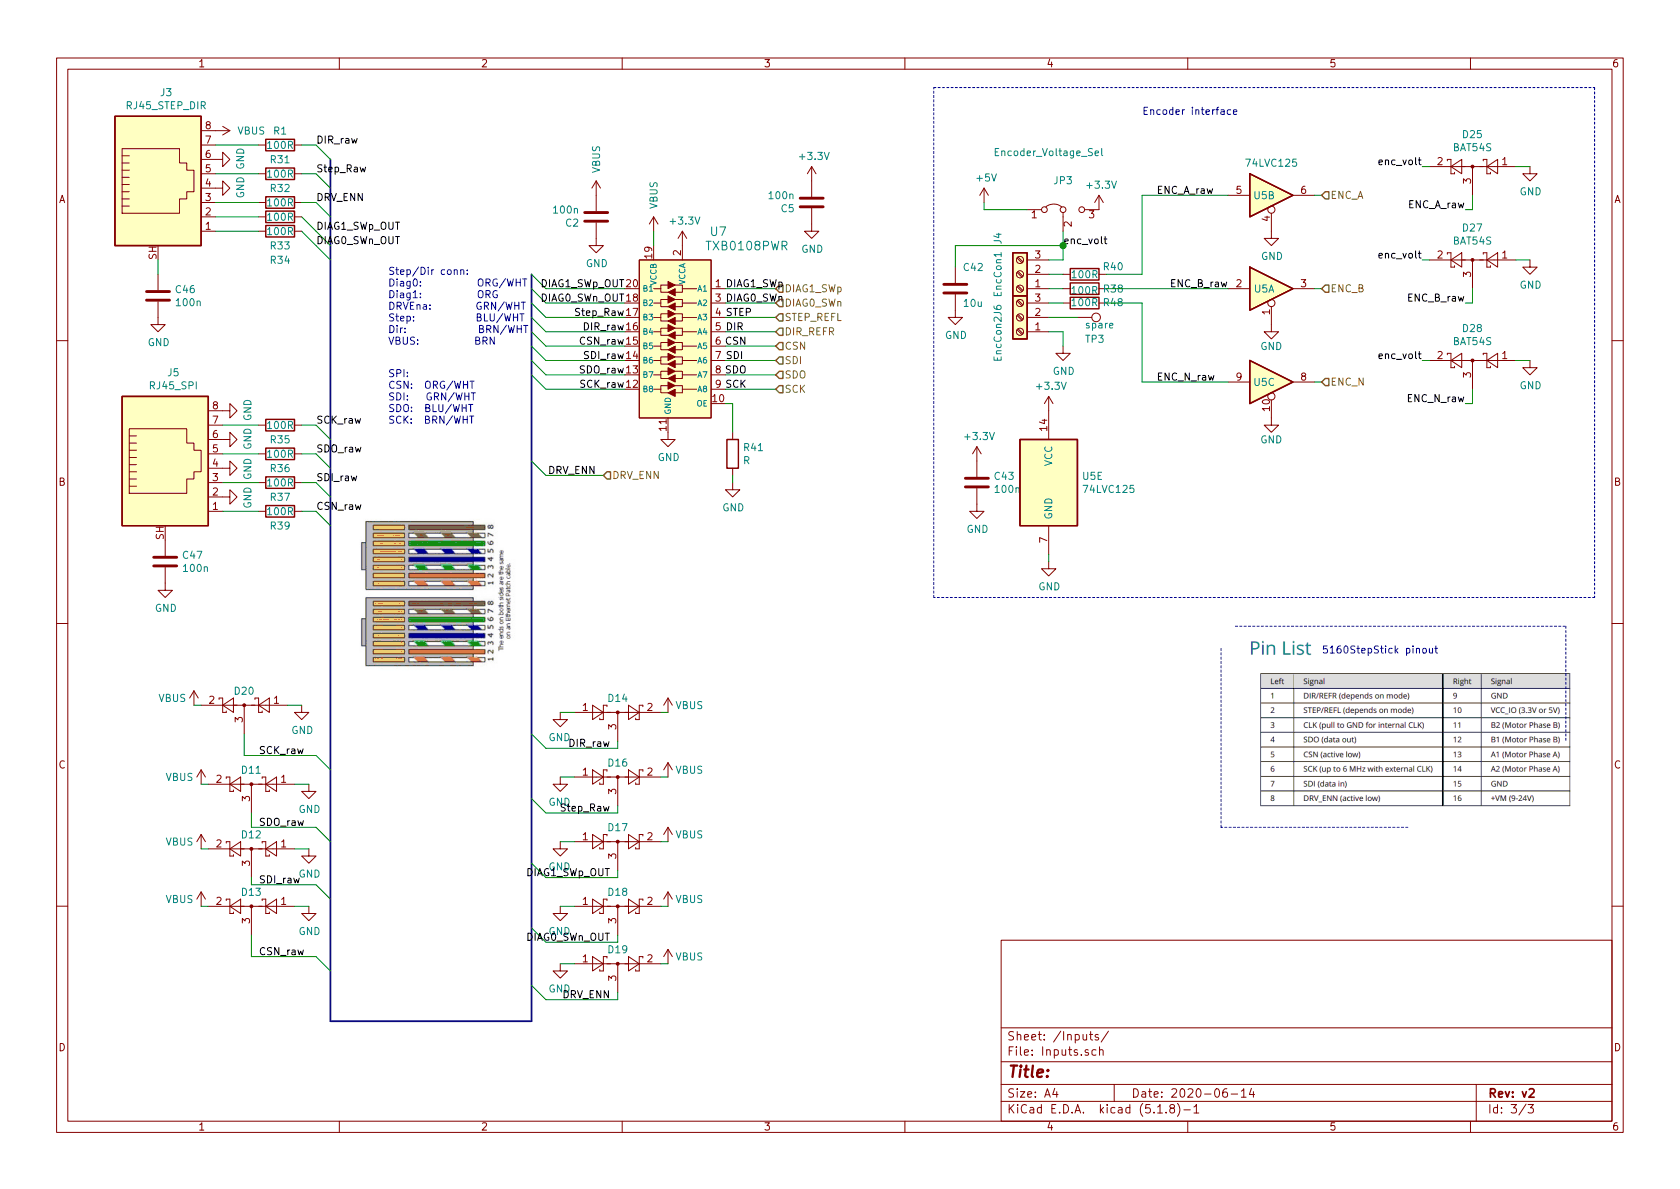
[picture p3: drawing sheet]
EESchema Schematic File Version 4
EELAYER 30 0
EELAYER END
$Descr A4 11693 8268
encoding utf-8
Sheet 3 3
Title ""
Date "2020-06-14"
Rev "v2"
Comp ""
Comment1 ""
Comment2 ""
Comment3 ""
Comment4 ""
$EndDescr
Wire Wire Line
	9150 1350 9200 1350
Wire Wire Line
	9150 2000 9200 2000
$Comp
L TMC51604Axis-rescue:+5V-power #PWR?
U 1 1
P 6850 1400
AR Path="/5ED5E68E" Ref="#PWR?"  Part="1" 
AR Path="/5ED3D12E/5ED5E68E" Ref="#PWR045"  Part="1" 
F 0 "#PWR045" H 6850 1250 50  0001 C CNN
F 1 "+5V" H 6865 1573 50  0000 C CNN
F 2 "" H 6850 1400 50  0001 C CNN
F 3 "" H 6850 1400 50  0001 C CNN
	1    6850 1400
	1    0    0    -1  
$EndComp
Wire Wire Line
	7300 1800 7400 1800
Wire Wire Line
	7400 1800 7400 1700
$Comp
L TMC51604Axis-rescue:GND-power #PWR?
U 1 1
P 7400 2400
AR Path="/5ED5E696" Ref="#PWR?"  Part="1" 
AR Path="/5ED3D12E/5ED5E696" Ref="#PWR050"  Part="1" 
F 0 "#PWR050" H 7400 2150 50  0001 C CNN
F 1 "GND" H 7405 2227 50  0000 C CNN
F 2 "" H 7400 2400 50  0001 C CNN
F 3 "" H 7400 2400 50  0001 C CNN
	1    7400 2400
	1    0    0    -1  
$EndComp
Wire Wire Line
	7400 2400 7400 2300
Wire Wire Line
	7300 1900 7400 1900
Wire Wire Line
	7950 1350 8550 1350
Wire Wire Line
	7950 2650 8550 2650
Wire Wire Line
	7300 2000 7400 2000
Wire Wire Line
	7300 2100 7400 2100
$Comp
L TMC51604Axis-rescue:GND-power #PWR?
U 1 1
P 8850 2250
AR Path="/5ED5E6A4" Ref="#PWR?"  Part="1" 
AR Path="/5ED3D12E/5ED5E6A4" Ref="#PWR051"  Part="1" 
F 0 "#PWR051" H 8850 2000 50  0001 C CNN
F 1 "GND" H 8850 2100 50  0000 C CNN
F 2 "" H 8850 2250 50  0001 C CNN
F 3 "" H 8850 2250 50  0001 C CNN
	1    8850 2250
	1    0    0    -1  
$EndComp
$Comp
L TMC51604Axis-rescue:GND-power #PWR?
U 1 1
P 8850 1600
AR Path="/5ED5E6AA" Ref="#PWR?"  Part="1" 
AR Path="/5ED3D12E/5ED5E6AA" Ref="#PWR047"  Part="1" 
F 0 "#PWR047" H 8850 1350 50  0001 C CNN
F 1 "GND" H 8855 1427 50  0000 C CNN
F 2 "" H 8850 1600 50  0001 C CNN
F 3 "" H 8850 1600 50  0001 C CNN
	1    8850 1600
	1    0    0    -1  
$EndComp
Wire Wire Line
	9150 2650 9200 2650
$Comp
L TMC51604Axis-rescue:74LVC125-74xx U?
U 5 1
P 7300 3350
AR Path="/5EDC6267" Ref="U?"  Part="5" 
AR Path="/5ED3D12E/5EDC6267" Ref="U5"  Part="5" 
F 0 "U5" H 7530 3396 50  0000 L CNN
F 1 "74LVC125" H 7530 3305 50  0000 L CNN
F 2 "Package_SO:SO-14_5.3x10.2mm_P1.27mm" H 7300 3350 50  0001 C CNN
F 3 "http://www.ti.com/lit/gpn/sn74LVC125" H 7300 3350 50  0001 C CNN
	5    7300 3350
	1    0    0    -1  
$EndComp
$Comp
L TMC51604Axis-rescue:C-Device C?
U 1 1
P 6800 3350
AR Path="/5EDC626D" Ref="C?"  Part="1" 
AR Path="/5ED3D12E/5EDC626D" Ref="C43"  Part="1" 
F 0 "C43" H 6915 3396 50  0000 L CNN
F 1 "100n" H 6915 3305 50  0000 L CNN
F 2 "peters:C_0805_peter" H 6838 3200 50  0001 C CNN
F 3 "~" H 6800 3350 50  0001 C CNN
	1    6800 3350
	1    0    0    -1  
$EndComp
$Comp
L TMC51604Axis-rescue:GND-power #PWR?
U 1 1
P 6800 3500
AR Path="/5EDC6273" Ref="#PWR?"  Part="1" 
AR Path="/5ED3D12E/5EDC6273" Ref="#PWR055"  Part="1" 
F 0 "#PWR055" H 6800 3250 50  0001 C CNN
F 1 "GND" H 6805 3327 50  0000 C CNN
F 2 "" H 6800 3500 50  0001 C CNN
F 3 "" H 6800 3500 50  0001 C CNN
	1    6800 3500
	1    0    0    -1  
$EndComp
$Comp
L TMC51604Axis-rescue:GND-power #PWR?
U 1 1
P 7300 3900
AR Path="/5EDC6279" Ref="#PWR?"  Part="1" 
AR Path="/5ED3D12E/5EDC6279" Ref="#PWR056"  Part="1" 
F 0 "#PWR056" H 7300 3650 50  0001 C CNN
F 1 "GND" H 7305 3727 50  0000 C CNN
F 2 "" H 7300 3900 50  0001 C CNN
F 3 "" H 7300 3900 50  0001 C CNN
	1    7300 3900
	1    0    0    -1  
$EndComp
$Comp
L TMC51604Axis-rescue:+3.3V-Peters #PWR?
U 1 1
P 7300 2850
AR Path="/5EDC627F" Ref="#PWR?"  Part="1" 
AR Path="/5ED3D12E/5EDC627F" Ref="#PWR052"  Part="1" 
F 0 "#PWR052" H 7300 2700 50  0001 C CNN
F 1 "+3.3V" H 7315 3023 50  0000 C CNN
F 2 "" H 7300 2850 50  0001 C CNN
F 3 "" H 7300 2850 50  0001 C CNN
	1    7300 2850
	1    0    0    -1  
$EndComp
$Comp
L TMC51604Axis-rescue:+3.3V-Peters #PWR?
U 1 1
P 6800 3200
AR Path="/5EDC6285" Ref="#PWR?"  Part="1" 
AR Path="/5ED3D12E/5EDC6285" Ref="#PWR054"  Part="1" 
F 0 "#PWR054" H 6800 3050 50  0001 C CNN
F 1 "+3.3V" H 6815 3373 50  0000 C CNN
F 2 "" H 6800 3200 50  0001 C CNN
F 3 "" H 6800 3200 50  0001 C CNN
	1    6800 3200
	1    0    0    -1  
$EndComp
Wire Wire Line
	7300 3900 7300 3850
$Comp
L TMC51604Axis-rescue:Jumper_3_Bridged12-Jumper JP3
U 1 1
P 7400 1450
F 0 "JP3" H 7400 1654 50  0000 C CNN
F 1 "Encoder_Voltage_Sel" H 7300 1850 50  0000 C CNN
F 2 "Jumper:SolderJumper-3_P2.0mm_Open_TrianglePad1.0x1.5mm" H 7400 1450 50  0001 C CNN
F 3 "~" H 7400 1450 50  0001 C CNN
	1    7400 1450
	1    0    0    -1  
$EndComp
Wire Wire Line
	7150 1450 6850 1450
Wire Wire Line
	6850 1450 6850 1400
$Comp
L TMC51604Axis-rescue:+3.3V-Peters #PWR?
U 1 1
P 7650 1450
AR Path="/5EE0E552" Ref="#PWR?"  Part="1" 
AR Path="/5ED3D12E/5EE0E552" Ref="#PWR046"  Part="1" 
F 0 "#PWR046" H 7650 1300 50  0001 C CNN
F 1 "+3.3V" H 7665 1623 50  0000 C CNN
F 2 "" H 7650 1450 50  0001 C CNN
F 3 "" H 7650 1450 50  0001 C CNN
	1    7650 1450
	1    0    0    -1  
$EndComp
$Comp
L TMC51604Axis-rescue:C-Device C42
U 1 1
P 6650 2000
F 0 "C42" H 6700 2150 50  0000 L CNN
F 1 "10u" H 6700 1900 50  0000 L CNN
F 2 "peters:C_0805_peter" H 6688 1850 50  0001 C CNN
F 3 "~" H 6650 2000 50  0001 C CNN
	1    6650 2000
	1    0    0    -1  
$EndComp
Wire Wire Line
	7400 1700 6650 1700
Wire Wire Line
	6650 1700 6650 1850
Connection ~ 7400 1700
Wire Wire Line
	7400 1700 7400 1600
$Comp
L TMC51604Axis-rescue:GND-power #PWR?
U 1 1
P 6650 2150
AR Path="/5EE13984" Ref="#PWR?"  Part="1" 
AR Path="/5ED3D12E/5EE13984" Ref="#PWR049"  Part="1" 
F 0 "#PWR049" H 6650 1900 50  0001 C CNN
F 1 "GND" H 6655 1977 50  0000 C CNN
F 2 "" H 6650 2150 50  0001 C CNN
F 3 "" H 6650 2150 50  0001 C CNN
	1    6650 2150
	1    0    0    -1  
$EndComp
$Comp
L TMC51604Axis-rescue:GND-power #PWR?
U 1 1
P 8850 2900
AR Path="/5EE19F66" Ref="#PWR?"  Part="1" 
AR Path="/5ED3D12E/5EE19F66" Ref="#PWR053"  Part="1" 
F 0 "#PWR053" H 8850 2650 50  0001 C CNN
F 1 "GND" H 8850 2750 50  0000 C CNN
F 2 "" H 8850 2900 50  0001 C CNN
F 3 "" H 8850 2900 50  0001 C CNN
	1    8850 2900
	1    0    0    -1  
$EndComp
Text HLabel 5400 2700 2    50   Input ~ 0
SCK
Text HLabel 5400 2500 2    50   Input ~ 0
SDI
Text HLabel 5400 2600 2    50   Input ~ 0
SDO
Text HLabel 5400 2100 2    50   Input ~ 0
DIAG0_SWn
Text HLabel 5400 2000 2    50   Input ~ 0
DIAG1_SWp
Text HLabel 9200 2000 2    50   Input ~ 0
ENC_B
Text HLabel 9200 2650 2    50   Input ~ 0
ENC_N
Text Label 5050 2300 0    50   ~ 0
DIR
$Comp
L TMC51604Axis-rescue:R-Device R38
U 1 1
P 7550 2000
F 0 "R38" V 7550 2200 50  0000 C CNN
F 1 "100R" V 7450 2000 50  0000 C CNN
F 2 "peters:R_0805_peter" V 7480 2000 50  0001 C CNN
F 3 "~" H 7550 2000 50  0001 C CNN
	1    7550 2000
	0    1    1    0   
$EndComp
$Comp
L TMC51604Axis-rescue:GND-power #PWR078
U 1 1
P 10650 1150
F 0 "#PWR078" H 10650 900 50  0001 C CNN
F 1 "GND" H 10655 977 50  0000 C CNN
F 2 "" H 10650 1150 50  0001 C CNN
F 3 "" H 10650 1150 50  0001 C CNN
	1    10650 1150
	1    0    0    -1  
$EndComp
Wire Wire Line
	9950 1150 9900 1150
Wire Wire Line
	10550 1150 10650 1150
Wire Wire Line
	10250 1350 10250 1450
Text HLabel 9200 1350 2    50   Input ~ 0
ENC_A
Text Label 10200 1450 2    50   ~ 0
ENC_A_raw
$Comp
L TMC51604Axis-rescue:R-Device R48
U 1 1
P 7550 2100
F 0 "R48" V 7550 1900 50  0000 C CNN
F 1 "100R" V 7550 2100 50  0000 C CNN
F 2 "peters:R_0805_peter" V 7480 2100 50  0001 C CNN
F 3 "~" H 7550 2100 50  0001 C CNN
	1    7550 2100
	0    -1   -1   0   
$EndComp
$Comp
L TMC51604Axis-rescue:GND-power #PWR084
U 1 1
P 10650 2500
F 0 "#PWR084" H 10650 2250 50  0001 C CNN
F 1 "GND" H 10655 2327 50  0000 C CNN
F 2 "" H 10650 2500 50  0001 C CNN
F 3 "" H 10650 2500 50  0001 C CNN
	1    10650 2500
	1    0    0    -1  
$EndComp
Wire Wire Line
	9950 2500 9900 2500
Wire Wire Line
	10550 2500 10650 2500
Wire Wire Line
	10250 2700 10250 2800
Text Label 10200 2800 2    50   ~ 0
ENC_N_raw
$Comp
L TMC51604Axis-rescue:R-Device R40
U 1 1
P 7550 1900
F 0 "R40" V 7600 1700 50  0000 C CNN
F 1 "100R" V 7434 1900 50  0000 C CNN
F 2 "peters:R_0805_peter" V 7480 1900 50  0001 C CNN
F 3 "~" H 7550 1900 50  0001 C CNN
	1    7550 1900
	0    -1   -1   0   
$EndComp
$Comp
L TMC51604Axis-rescue:GND-power #PWR082
U 1 1
P 10650 1800
F 0 "#PWR082" H 10650 1550 50  0001 C CNN
F 1 "GND" H 10655 1627 50  0000 C CNN
F 2 "" H 10650 1800 50  0001 C CNN
F 3 "" H 10650 1800 50  0001 C CNN
	1    10650 1800
	1    0    0    -1  
$EndComp
Wire Wire Line
	9950 1800 9900 1800
Wire Wire Line
	10550 1800 10650 1800
Wire Wire Line
	10250 2000 10250 2100
Text Label 10200 2100 2    50   ~ 0
ENC_B_raw
Text Notes 9200 4550 0    50   ~ 0
5160StepStick pinout\n
Wire Notes Line
	8600 4350 10900 4350
Wire Notes Line
	10900 4350 10900 5150
Wire Notes Line
	9800 5750 8500 5750
Wire Notes Line
	8500 5750 8500 4500
Text Notes 7950 800  0    50   ~ 0
Encoder interface
$Comp
L TMC51604Axis-rescue:Screw_Terminal_01x03-Connector J4
U 1 1
P 7100 1900
F 0 "J4" V 7250 1650 50  0000 C CNN
F 1 "EncCon1" V 7250 1900 50  0000 C CNN
F 2 "TerminalBlock_Phoenix:TerminalBlock_Phoenix_PT-1,5-3-3.5-H_1x03_P3.50mm_Horizontal" H 7100 1900 50  0001 C CNN
F 3 "~" H 7100 1900 50  0001 C CNN
	1    7100 1900
	-1   0    0    1   
$EndComp
$Comp
L TMC51604Axis-rescue:Screw_Terminal_01x03-Connector J6
U 1 1
P 7100 2200
F 0 "J6" V 7250 2150 50  0000 C CNN
F 1 "EncCon2" V 7250 2350 50  0000 C CNN
F 2 "TerminalBlock_Phoenix:TerminalBlock_Phoenix_PT-1,5-3-3.5-H_1x03_P3.50mm_Horizontal" H 7100 2200 50  0001 C CNN
F 3 "~" H 7100 2200 50  0001 C CNN
	1    7100 2200
	-1   0    0    1   
$EndComp
Wire Wire Line
	7300 2300 7400 2300
$Comp
L TMC51604Axis-rescue:BAT54S-Diode D25
U 1 1
P 10250 1150
F 0 "D25" H 10250 1375 50  0000 C CNN
F 1 "BAT54S" H 10250 1284 50  0000 C CNN
F 2 "Package_TO_SOT_SMD:SOT-23" H 10325 1275 50  0001 L CNN
F 3 "https://www.diodes.com/assets/Datasheets/ds11005.pdf" H 10130 1150 50  0001 C CNN
	1    10250 1150
	-1   0    0    -1  
$EndComp
$Comp
L TMC51604Axis-rescue:BAT54S-Diode D27
U 1 1
P 10250 1800
F 0 "D27" H 10250 2025 50  0000 C CNN
F 1 "BAT54S" H 10250 1934 50  0000 C CNN
F 2 "Package_TO_SOT_SMD:SOT-23" H 10325 1925 50  0001 L CNN
F 3 "https://www.diodes.com/assets/Datasheets/ds11005.pdf" H 10130 1800 50  0001 C CNN
	1    10250 1800
	-1   0    0    -1  
$EndComp
$Comp
L TMC51604Axis-rescue:BAT54S-Diode D28
U 1 1
P 10250 2500
F 0 "D28" H 10250 2725 50  0000 C CNN
F 1 "BAT54S" H 10250 2634 50  0000 C CNN
F 2 "Package_TO_SOT_SMD:SOT-23" H 10325 2625 50  0001 L CNN
F 3 "https://www.diodes.com/assets/Datasheets/ds11005.pdf" H 10130 2500 50  0001 C CNN
	1    10250 2500
	-1   0    0    -1  
$EndComp
$Comp
L TMC51604Axis-rescue:TestPoint-Connector TP3
U 1 1
P 7500 2200
F 0 "TP3" V 7650 2250 50  0000 L CNN
F 1 "spare" V 7550 2250 50  0000 L CNN
F 2 "TestPoint:TestPoint_THTPad_1.0x1.0mm_Drill0.5mm" H 7700 2200 50  0001 C CNN
F 3 "~" H 7700 2200 50  0001 C CNN
	1    7500 2200
	0    1    1    0   
$EndComp
Wire Wire Line
	7300 2200 7500 2200
Text Label 8050 1350 0    50   ~ 0
ENC_A_raw
Text Label 8550 2000 2    50   ~ 0
ENC_B_raw
Text Label 8050 2650 0    50   ~ 0
ENC_N_raw
Text Label 7400 1700 0    50   ~ 0
enc_volt
Text Label 9900 1150 2    50   ~ 0
enc_volt
Text Label 9900 1800 2    50   ~ 0
enc_volt
Text Label 9900 2500 2    50   ~ 0
enc_volt
Wire Notes Line
	6500 600  11100 600 
Wire Notes Line
	11100 600  11100 4150
Wire Notes Line
	11100 4150 6500 4150
Wire Notes Line
	6500 4150 6500 600 
$Comp
L TMC51604Axis-rescue:GND-power #PWR?
U 1 1
P 1550 3050
AR Path="/5FCF253A" Ref="#PWR?"  Part="1" 
AR Path="/5ED3D12E/5FCF253A" Ref="#PWR0111"  Part="1" 
F 0 "#PWR0111" H 1550 2800 50  0001 C CNN
F 1 "GND" H 1555 2877 50  0000 C CNN
F 2 "" H 1550 3050 50  0001 C CNN
F 3 "" H 1550 3050 50  0001 C CNN
	1    1550 3050
	0    -1   -1   0   
$EndComp
$Comp
L TMC51604Axis-rescue:GND-power #PWR?
U 1 1
P 1550 2850
AR Path="/5FCF28C3" Ref="#PWR?"  Part="1" 
AR Path="/5ED3D12E/5FCF28C3" Ref="#PWR0112"  Part="1" 
F 0 "#PWR0112" H 1550 2600 50  0001 C CNN
F 1 "GND" H 1555 2677 50  0000 C CNN
F 2 "" H 1550 2850 50  0001 C CNN
F 3 "" H 1550 2850 50  0001 C CNN
	1    1550 2850
	0    -1   -1   0   
$EndComp
$Comp
L TMC51604Axis-rescue:RJ45_Shielded-Connector J5
U 1 1
P 1150 3250
F 0 "J5" H 1207 3917 50  0000 C CNN
F 1 "RJ45_SPI" H 1207 3826 50  0000 C CNN
F 2 "peters:360s-1812-11001(RJ45)" V 1150 3275 50  0001 C CNN
F 3 "~" V 1150 3275 50  0001 C CNN
	1    1150 3250
	1    0    0    -1  
$EndComp
$Comp
L TMC51604Axis-rescue:C-Device C47
U 1 1
P 1150 3900
F 0 "C47" H 1265 3946 50  0000 L CNN
F 1 "100n" H 1265 3855 50  0000 L CNN
F 2 "peters:C_0805_peter" H 1188 3750 50  0001 C CNN
F 3 "~" H 1150 3900 50  0001 C CNN
	1    1150 3900
	1    0    0    -1  
$EndComp
$Comp
L TMC51604Axis-rescue:GND-power #PWR?
U 1 1
P 1150 4050
AR Path="/60017A98" Ref="#PWR?"  Part="1" 
AR Path="/5ED3D12E/60017A98" Ref="#PWR0121"  Part="1" 
F 0 "#PWR0121" H 1150 3800 50  0001 C CNN
F 1 "GND" H 1155 3877 50  0000 C CNN
F 2 "" H 1150 4050 50  0001 C CNN
F 3 "" H 1150 4050 50  0001 C CNN
	1    1150 4050
	1    0    0    -1  
$EndComp
$Comp
L TMC51604Axis-rescue:C-Device C46
U 1 1
P 1100 2050
F 0 "C46" H 1215 2096 50  0000 L CNN
F 1 "100n" H 1215 2005 50  0000 L CNN
F 2 "peters:C_0805_peter" H 1138 1900 50  0001 C CNN
F 3 "~" H 1100 2050 50  0001 C CNN
	1    1100 2050
	1    0    0    -1  
$EndComp
$Comp
L TMC51604Axis-rescue:GND-power #PWR?
U 1 1
P 1100 2200
AR Path="/6001E9D2" Ref="#PWR?"  Part="1" 
AR Path="/5ED3D12E/6001E9D2" Ref="#PWR0122"  Part="1" 
F 0 "#PWR0122" H 1100 1950 50  0001 C CNN
F 1 "GND" H 1105 2027 50  0000 C CNN
F 2 "" H 1100 2200 50  0001 C CNN
F 3 "" H 1100 2200 50  0001 C CNN
	1    1100 2200
	1    0    0    -1  
$EndComp
$Comp
L TMC51604Axis-rescue:GND-power #PWR?
U 1 1
P 1550 3250
AR Path="/5EFB6865" Ref="#PWR?"  Part="1" 
AR Path="/5ED3D12E/5EFB6865" Ref="#PWR0130"  Part="1" 
F 0 "#PWR0130" H 1550 3000 50  0001 C CNN
F 1 "GND" H 1555 3077 50  0000 C CNN
F 2 "" H 1550 3250 50  0001 C CNN
F 3 "" H 1550 3250 50  0001 C CNN
	1    1550 3250
	0    -1   1    0   
$EndComp
$Comp
L TMC51604Axis-rescue:GND-power #PWR?
U 1 1
P 1550 3450
AR Path="/5F01466A" Ref="#PWR?"  Part="1" 
AR Path="/5ED3D12E/5F01466A" Ref="#PWR0131"  Part="1" 
F 0 "#PWR0131" H 1550 3200 50  0001 C CNN
F 1 "GND" H 1555 3277 50  0000 C CNN
F 2 "" H 1550 3450 50  0001 C CNN
F 3 "" H 1550 3450 50  0001 C CNN
	1    1550 3450
	0    -1   1    0   
$EndComp
Text HLabel 5400 2200 2    50   Input ~ 0
STEP_REFL
Text HLabel 5400 2300 2    50   Input ~ 0
DIR_REFR
Text HLabel 4200 3300 2    50   Input ~ 0
DRV_ENN
Text HLabel 5400 2400 2    50   Input ~ 0
CSN
Text Label 2200 1200 0    50   ~ 0
Step_Raw
Text Label 2200 1000 0    50   ~ 0
DIR_raw
Text Label 2200 1700 0    50   ~ 0
DIAG0_SWn_OUT
Text Label 2200 1600 0    50   ~ 0
DIAG1_SWp_OUT
$Comp
L TMC51604Axis-rescue:BAT54S-Diode D20
U 1 1
P 1700 4900
F 0 "D20" H 1700 5000 50  0000 C CNN
F 1 "BAT54S" H 1700 5034 50  0001 C CNN
F 2 "Package_TO_SOT_SMD:SOT-23" H 1775 5025 50  0001 L CNN
F 3 "https://www.diodes.com/assets/Datasheets/ds11005.pdf" H 1580 4900 50  0001 C CNN
	1    1700 4900
	-1   0    0    -1  
$EndComp
Wire Wire Line
	2000 4900 2100 4900
Wire Wire Line
	1400 4900 1350 4900
$Comp
L TMC51604Axis-rescue:GND-power #PWR060
U 1 1
P 2100 4900
F 0 "#PWR060" H 2100 4650 50  0001 C CNN
F 1 "GND" H 2105 4727 50  0000 C CNN
F 2 "" H 2100 4900 50  0001 C CNN
F 3 "" H 2100 4900 50  0001 C CNN
	1    2100 4900
	1    0    0    -1  
$EndComp
$Comp
L TMC51604Axis-rescue:GND-power #PWR?
U 1 1
P 1500 1300
AR Path="/6013DDC5" Ref="#PWR?"  Part="1" 
AR Path="/5ED3D12E/6013DDC5" Ref="#PWR0106"  Part="1" 
F 0 "#PWR0106" H 1500 1050 50  0001 C CNN
F 1 "GND" H 1505 1127 50  0000 C CNN
F 2 "" H 1500 1300 50  0001 C CNN
F 3 "" H 1500 1300 50  0001 C CNN
	1    1500 1300
	0    -1   -1   0   
$EndComp
$Comp
L power:VBUS #PWR0107
U 1 1
P 1350 4900
F 0 "#PWR0107" H 1350 4750 50  0001 C CNN
F 1 "VBUS" H 1200 4950 50  0000 C CNN
F 2 "" H 1350 4900 50  0001 C CNN
F 3 "" H 1350 4900 50  0001 C CNN
	1    1350 4900
	1    0    0    -1  
$EndComp
$Comp
L TMC51604Axis-rescue:GND-power #PWR?
U 1 1
P 1500 1100
AR Path="/601C6870" Ref="#PWR?"  Part="1" 
AR Path="/5ED3D12E/601C6870" Ref="#PWR0113"  Part="1" 
F 0 "#PWR0113" H 1500 850 50  0001 C CNN
F 1 "GND" H 1505 927 50  0000 C CNN
F 2 "" H 1500 1100 50  0001 C CNN
F 3 "" H 1500 1100 50  0001 C CNN
	1    1500 1100
	0    -1   -1   0   
$EndComp
$Comp
L TMC51604Axis-rescue:R-Device R31
U 1 1
P 1950 1200
F 0 "R31" V 1850 1200 50  0000 C CNN
F 1 "100R" V 1950 1200 50  0000 C CNN
F 2 "peters:R_0805_peter" V 1880 1200 50  0001 C CNN
F 3 "~" H 1950 1200 50  0001 C CNN
	1    1950 1200
	0    1    1    0   
$EndComp
$Comp
L TMC51604Axis-rescue:R-Device R1
U 1 1
P 1950 1000
F 0 "R1" V 1850 1000 50  0000 C CNN
F 1 "100R" V 1950 1000 50  0000 C CNN
F 2 "peters:R_0805_peter" V 1880 1000 50  0001 C CNN
F 3 "~" H 1950 1000 50  0001 C CNN
	1    1950 1000
	0    1    1    0   
$EndComp
$Comp
L TMC51604Axis-rescue:R-Device R32
U 1 1
P 1950 1400
F 0 "R32" V 1850 1400 50  0000 C CNN
F 1 "100R" V 1950 1400 50  0000 C CNN
F 2 "peters:R_0805_peter" V 1880 1400 50  0001 C CNN
F 3 "~" H 1950 1400 50  0001 C CNN
	1    1950 1400
	0    1    1    0   
$EndComp
$Comp
L TMC51604Axis-rescue:R-Device R33
U 1 1
P 1950 1500
F 0 "R33" V 2150 1500 50  0000 C CNN
F 1 "100R" V 1950 1500 50  0000 C CNN
F 2 "peters:R_0805_peter" V 1880 1500 50  0001 C CNN
F 3 "~" H 1950 1500 50  0001 C CNN
	1    1950 1500
	0    1    1    0   
$EndComp
$Comp
L TMC51604Axis-rescue:R-Device R34
U 1 1
P 1950 1600
F 0 "R34" V 2150 1600 50  0000 C CNN
F 1 "100R" V 1950 1600 50  0000 C CNN
F 2 "peters:R_0805_peter" V 1880 1600 50  0001 C CNN
F 3 "~" H 1950 1600 50  0001 C CNN
	1    1950 1600
	0    1    1    0   
$EndComp
$Comp
L TMC51604Axis-rescue:R-Device R35
U 1 1
P 1950 2950
F 0 "R35" V 2050 2950 50  0000 C CNN
F 1 "100R" V 1950 2950 50  0000 C CNN
F 2 "peters:R_0805_peter" V 1880 2950 50  0001 C CNN
F 3 "~" H 1950 2950 50  0001 C CNN
	1    1950 2950
	0    1    1    0   
$EndComp
$Comp
L TMC51604Axis-rescue:R-Device R36
U 1 1
P 1950 3150
F 0 "R36" V 2050 3150 50  0000 C CNN
F 1 "100R" V 1950 3150 50  0000 C CNN
F 2 "peters:R_0805_peter" V 1880 3150 50  0001 C CNN
F 3 "~" H 1950 3150 50  0001 C CNN
	1    1950 3150
	0    1    1    0   
$EndComp
$Comp
L TMC51604Axis-rescue:R-Device R37
U 1 1
P 1950 3350
F 0 "R37" V 2050 3350 50  0000 C CNN
F 1 "100R" V 1950 3350 50  0000 C CNN
F 2 "peters:R_0805_peter" V 1880 3350 50  0001 C CNN
F 3 "~" H 1950 3350 50  0001 C CNN
	1    1950 3350
	0    1    1    0   
$EndComp
$Comp
L TMC51604Axis-rescue:R-Device R39
U 1 1
P 1950 3550
F 0 "R39" V 2050 3550 50  0000 C CNN
F 1 "100R" V 1950 3550 50  0000 C CNN
F 2 "peters:R_0805_peter" V 1880 3550 50  0001 C CNN
F 3 "~" H 1950 3550 50  0001 C CNN
	1    1950 3550
	0    1    1    0   
$EndComp
Entry Wire Line
	2200 2950 2300 3050
Entry Wire Line
	2200 3150 2300 3250
Entry Wire Line
	2200 3350 2300 3450
Entry Wire Line
	2200 3550 2300 3650
Wire Wire Line
	2100 2950 2200 2950
Wire Wire Line
	2200 3150 2100 3150
Wire Wire Line
	2200 3350 2100 3350
Wire Wire Line
	2200 3550 2100 3550
Entry Wire Line
	2200 1000 2300 1100
Entry Wire Line
	2200 1200 2300 1300
Entry Wire Line
	2200 1400 2300 1500
Entry Wire Line
	2200 1600 2300 1700
Entry Wire Line
	2200 1700 2300 1800
Wire Wire Line
	2100 1000 2200 1000
Wire Wire Line
	2100 1200 2200 1200
Wire Wire Line
	2100 1400 2200 1400
Wire Wire Line
	2100 1500 2200 1600
Wire Wire Line
	2100 1600 2200 1700
Entry Wire Line
	3700 1900 3800 2000
Entry Wire Line
	3700 2000 3800 2100
Entry Wire Line
	3700 2100 3800 2200
Entry Wire Line
	3700 2200 3800 2300
Entry Wire Line
	3700 2300 3800 2400
Entry Wire Line
	3700 2400 3800 2500
Entry Wire Line
	3700 2500 3800 2600
Entry Wire Line
	3700 2600 3800 2700
Text Label 4350 2300 2    50   ~ 0
DIR_raw
Text Label 4350 2200 2    50   ~ 0
Step_Raw
Text Label 4350 2000 2    50   ~ 0
DIAG1_SWp_OUT
Text Label 4350 2100 2    50   ~ 0
DIAG0_SWn_OUT
Wire Wire Line
	3800 2000 4350 2000
Wire Wire Line
	3800 2100 4350 2100
Wire Wire Line
	3800 2200 4350 2200
Wire Wire Line
	3800 2300 4350 2300
Wire Wire Line
	3800 2400 4350 2400
Wire Wire Line
	3800 2500 4350 2500
Wire Wire Line
	3800 2600 4350 2600
Wire Wire Line
	3800 2700 4350 2700
Text Label 2200 2950 0    50   ~ 0
SCK_raw
Text Label 2200 3150 0    50   ~ 0
SDO_raw
Text Label 2200 3350 0    50   ~ 0
SDI_raw
Text Label 2200 3550 0    50   ~ 0
CSN_raw
Text Label 4350 2700 2    50   ~ 0
SCK_raw
Text Label 4350 2600 2    50   ~ 0
SDO_raw
Text Label 4350 2500 2    50   ~ 0
SDI_raw
Text Label 4350 2400 2    50   ~ 0
CSN_raw
Wire Bus Line
	2300 7100 3700 7100
Entry Wire Line
	2200 5250 2300 5350
Wire Wire Line
	1700 5100 1700 5250
Wire Wire Line
	1700 5250 2200 5250
$Comp
L TMC51604Axis-rescue:BAT54S-Diode D11
U 1 1
P 1750 5450
F 0 "D11" H 1750 5550 50  0000 C CNN
F 1 "BAT54S" H 1750 5584 50  0001 C CNN
F 2 "Package_TO_SOT_SMD:SOT-23" H 1825 5575 50  0001 L CNN
F 3 "https://www.diodes.com/assets/Datasheets/ds11005.pdf" H 1630 5450 50  0001 C CNN
	1    1750 5450
	-1   0    0    -1  
$EndComp
Wire Wire Line
	2050 5450 2150 5450
Wire Wire Line
	1450 5450 1400 5450
$Comp
L TMC51604Axis-rescue:GND-power #PWR0115
U 1 1
P 2150 5450
F 0 "#PWR0115" H 2150 5200 50  0001 C CNN
F 1 "GND" H 2155 5277 50  0000 C CNN
F 2 "" H 2150 5450 50  0001 C CNN
F 3 "" H 2150 5450 50  0001 C CNN
	1    2150 5450
	1    0    0    -1  
$EndComp
$Comp
L power:VBUS #PWR0116
U 1 1
P 1400 5450
F 0 "#PWR0116" H 1400 5300 50  0001 C CNN
F 1 "VBUS" H 1250 5500 50  0000 C CNN
F 2 "" H 1400 5450 50  0001 C CNN
F 3 "" H 1400 5450 50  0001 C CNN
	1    1400 5450
	1    0    0    -1  
$EndComp
$Comp
L TMC51604Axis-rescue:BAT54S-Diode D13
U 1 1
P 1750 6300
F 0 "D13" H 1750 6400 50  0000 C CNN
F 1 "BAT54S" H 1750 6434 50  0001 C CNN
F 2 "Package_TO_SOT_SMD:SOT-23" H 1825 6425 50  0001 L CNN
F 3 "https://www.diodes.com/assets/Datasheets/ds11005.pdf" H 1630 6300 50  0001 C CNN
	1    1750 6300
	-1   0    0    -1  
$EndComp
Wire Wire Line
	2050 6300 2150 6300
Wire Wire Line
	1450 6300 1400 6300
$Comp
L TMC51604Axis-rescue:GND-power #PWR0117
U 1 1
P 2150 6300
F 0 "#PWR0117" H 2150 6050 50  0001 C CNN
F 1 "GND" H 2155 6127 50  0000 C CNN
F 2 "" H 2150 6300 50  0001 C CNN
F 3 "" H 2150 6300 50  0001 C CNN
	1    2150 6300
	1    0    0    -1  
$EndComp
$Comp
L power:VBUS #PWR0118
U 1 1
P 1400 6300
F 0 "#PWR0118" H 1400 6150 50  0001 C CNN
F 1 "VBUS" H 1250 6350 50  0000 C CNN
F 2 "" H 1400 6300 50  0001 C CNN
F 3 "" H 1400 6300 50  0001 C CNN
	1    1400 6300
	1    0    0    -1  
$EndComp
$Comp
L TMC51604Axis-rescue:BAT54S-Diode D14
U 1 1
P 4300 4950
F 0 "D14" H 4300 5050 50  0000 C CNN
F 1 "BAT54S" H 4300 5084 50  0001 C CNN
F 2 "Package_TO_SOT_SMD:SOT-23" H 4375 5075 50  0001 L CNN
F 3 "https://www.diodes.com/assets/Datasheets/ds11005.pdf" H 4180 4950 50  0001 C CNN
	1    4300 4950
	1    0    0    -1  
$EndComp
Wire Wire Line
	4000 4950 3900 4950
Wire Wire Line
	4600 4950 4650 4950
$Comp
L TMC51604Axis-rescue:GND-power #PWR0119
U 1 1
P 3900 4950
F 0 "#PWR0119" H 3900 4700 50  0001 C CNN
F 1 "GND" H 3905 4777 50  0000 C CNN
F 2 "" H 3900 4950 50  0001 C CNN
F 3 "" H 3900 4950 50  0001 C CNN
	1    3900 4950
	-1   0    0    -1  
$EndComp
$Comp
L power:VBUS #PWR0129
U 1 1
P 4650 4950
F 0 "#PWR0129" H 4650 4800 50  0001 C CNN
F 1 "VBUS" H 4500 5000 50  0000 C CNN
F 2 "" H 4650 4950 50  0001 C CNN
F 3 "" H 4650 4950 50  0001 C CNN
	1    4650 4950
	-1   0    0    -1  
$EndComp
$Comp
L power:VBUS #PWR0132
U 1 1
P 1400 5900
F 0 "#PWR0132" H 1400 5750 50  0001 C CNN
F 1 "VBUS" H 1250 5950 50  0000 C CNN
F 2 "" H 1400 5900 50  0001 C CNN
F 3 "" H 1400 5900 50  0001 C CNN
	1    1400 5900
	1    0    0    -1  
$EndComp
$Comp
L TMC51604Axis-rescue:GND-power #PWR0133
U 1 1
P 2150 5900
F 0 "#PWR0133" H 2150 5650 50  0001 C CNN
F 1 "GND" H 2155 5727 50  0000 C CNN
F 2 "" H 2150 5900 50  0001 C CNN
F 3 "" H 2150 5900 50  0001 C CNN
	1    2150 5900
	1    0    0    -1  
$EndComp
Wire Wire Line
	1450 5900 1400 5900
Wire Wire Line
	2050 5900 2150 5900
$Comp
L TMC51604Axis-rescue:BAT54S-Diode D12
U 1 1
P 1750 5900
F 0 "D12" H 1750 6000 50  0000 C CNN
F 1 "BAT54S" H 1750 6034 50  0001 C CNN
F 2 "Package_TO_SOT_SMD:SOT-23" H 1825 6025 50  0001 L CNN
F 3 "https://www.diodes.com/assets/Datasheets/ds11005.pdf" H 1630 5900 50  0001 C CNN
	1    1750 5900
	-1   0    0    -1  
$EndComp
Text Label 2200 1400 0    50   ~ 0
DRV_ENN
$Comp
L TMC51604Axis-rescue:BAT54S-Diode D16
U 1 1
P 4300 5400
F 0 "D16" H 4300 5500 50  0000 C CNN
F 1 "BAT54S" H 4300 5534 50  0001 C CNN
F 2 "Package_TO_SOT_SMD:SOT-23" H 4375 5525 50  0001 L CNN
F 3 "https://www.diodes.com/assets/Datasheets/ds11005.pdf" H 4180 5400 50  0001 C CNN
	1    4300 5400
	1    0    0    -1  
$EndComp
Wire Wire Line
	4000 5400 3900 5400
Wire Wire Line
	4600 5400 4650 5400
$Comp
L TMC51604Axis-rescue:GND-power #PWR0134
U 1 1
P 3900 5400
F 0 "#PWR0134" H 3900 5150 50  0001 C CNN
F 1 "GND" H 3905 5227 50  0000 C CNN
F 2 "" H 3900 5400 50  0001 C CNN
F 3 "" H 3900 5400 50  0001 C CNN
	1    3900 5400
	-1   0    0    -1  
$EndComp
$Comp
L power:VBUS #PWR0135
U 1 1
P 4650 5400
F 0 "#PWR0135" H 4650 5250 50  0001 C CNN
F 1 "VBUS" H 4500 5450 50  0000 C CNN
F 2 "" H 4650 5400 50  0001 C CNN
F 3 "" H 4650 5400 50  0001 C CNN
	1    4650 5400
	-1   0    0    -1  
$EndComp
$Comp
L TMC51604Axis-rescue:BAT54S-Diode D17
U 1 1
P 4300 5850
F 0 "D17" H 4300 5950 50  0000 C CNN
F 1 "BAT54S" H 4300 5984 50  0001 C CNN
F 2 "Package_TO_SOT_SMD:SOT-23" H 4375 5975 50  0001 L CNN
F 3 "https://www.diodes.com/assets/Datasheets/ds11005.pdf" H 4180 5850 50  0001 C CNN
	1    4300 5850
	1    0    0    -1  
$EndComp
Wire Wire Line
	4000 5850 3900 5850
Wire Wire Line
	4600 5850 4650 5850
$Comp
L TMC51604Axis-rescue:GND-power #PWR0136
U 1 1
P 3900 5850
F 0 "#PWR0136" H 3900 5600 50  0001 C CNN
F 1 "GND" H 3905 5677 50  0000 C CNN
F 2 "" H 3900 5850 50  0001 C CNN
F 3 "" H 3900 5850 50  0001 C CNN
	1    3900 5850
	-1   0    0    -1  
$EndComp
$Comp
L power:VBUS #PWR0137
U 1 1
P 4650 5850
F 0 "#PWR0137" H 4650 5700 50  0001 C CNN
F 1 "VBUS" H 4500 5900 50  0000 C CNN
F 2 "" H 4650 5850 50  0001 C CNN
F 3 "" H 4650 5850 50  0001 C CNN
	1    4650 5850
	-1   0    0    -1  
$EndComp
$Comp
L TMC51604Axis-rescue:BAT54S-Diode D18
U 1 1
P 4300 6300
F 0 "D18" H 4300 6400 50  0000 C CNN
F 1 "BAT54S" H 4300 6434 50  0001 C CNN
F 2 "Package_TO_SOT_SMD:SOT-23" H 4375 6425 50  0001 L CNN
F 3 "https://www.diodes.com/assets/Datasheets/ds11005.pdf" H 4180 6300 50  0001 C CNN
	1    4300 6300
	1    0    0    -1  
$EndComp
Wire Wire Line
	4000 6300 3900 6300
Wire Wire Line
	4600 6300 4650 6300
$Comp
L TMC51604Axis-rescue:GND-power #PWR0138
U 1 1
P 3900 6300
F 0 "#PWR0138" H 3900 6050 50  0001 C CNN
F 1 "GND" H 3905 6127 50  0000 C CNN
F 2 "" H 3900 6300 50  0001 C CNN
F 3 "" H 3900 6300 50  0001 C CNN
	1    3900 6300
	-1   0    0    -1  
$EndComp
$Comp
L power:VBUS #PWR0139
U 1 1
P 4650 6300
F 0 "#PWR0139" H 4650 6150 50  0001 C CNN
F 1 "VBUS" H 4500 6350 50  0000 C CNN
F 2 "" H 4650 6300 50  0001 C CNN
F 3 "" H 4650 6300 50  0001 C CNN
	1    4650 6300
	-1   0    0    -1  
$EndComp
$Comp
L TMC51604Axis-rescue:BAT54S-Diode D19
U 1 1
P 4300 6700
F 0 "D19" H 4300 6800 50  0000 C CNN
F 1 "BAT54S" H 4300 6834 50  0001 C CNN
F 2 "Package_TO_SOT_SMD:SOT-23" H 4375 6825 50  0001 L CNN
F 3 "https://www.diodes.com/assets/Datasheets/ds11005.pdf" H 4180 6700 50  0001 C CNN
	1    4300 6700
	1    0    0    -1  
$EndComp
Wire Wire Line
	4000 6700 3900 6700
Wire Wire Line
	4600 6700 4650 6700
$Comp
L TMC51604Axis-rescue:GND-power #PWR0140
U 1 1
P 3900 6700
F 0 "#PWR0140" H 3900 6450 50  0001 C CNN
F 1 "GND" H 3905 6527 50  0000 C CNN
F 2 "" H 3900 6700 50  0001 C CNN
F 3 "" H 3900 6700 50  0001 C CNN
	1    3900 6700
	-1   0    0    -1  
$EndComp
$Comp
L power:VBUS #PWR0141
U 1 1
P 4650 6700
F 0 "#PWR0141" H 4650 6550 50  0001 C CNN
F 1 "VBUS" H 4500 6750 50  0000 C CNN
F 2 "" H 4650 6700 50  0001 C CNN
F 3 "" H 4650 6700 50  0001 C CNN
	1    4650 6700
	-1   0    0    -1  
$EndComp
Entry Wire Line
	2200 5750 2300 5850
Wire Wire Line
	1750 5650 1750 5750
Wire Wire Line
	1750 5750 2200 5750
Entry Wire Line
	2200 6150 2300 6250
Entry Wire Line
	2200 6650 2300 6750
Wire Wire Line
	1750 6100 1750 6150
Wire Wire Line
	1750 6150 2200 6150
Wire Wire Line
	1750 6500 1750 6650
Wire Wire Line
	1750 6650 2200 6650
Entry Wire Line
	3700 5100 3800 5200
Entry Wire Line
	3700 5550 3800 5650
Entry Wire Line
	3700 6000 3800 6100
Entry Wire Line
	3700 6450 3800 6550
Entry Wire Line
	3700 6850 3800 6950
Wire Wire Line
	3800 5200 4300 5200
Wire Wire Line
	4300 5200 4300 5150
Wire Wire Line
	3800 5650 4300 5650
Wire Wire Line
	4300 5650 4300 5600
Wire Wire Line
	3800 6100 4300 6100
Wire Wire Line
	4300 6100 4300 6050
Wire Wire Line
	3800 6550 4300 6550
Wire Wire Line
	4300 6550 4300 6500
Wire Wire Line
	3800 6950 4300 6950
Wire Wire Line
	4300 6950 4300 6900
Text Label 1800 6650 0    50   ~ 0
CSN_raw
Text Label 1800 6150 0    50   ~ 0
SDI_raw
Text Label 1800 5750 0    50   ~ 0
SDO_raw
Text Label 1800 5250 0    50   ~ 0
SCK_raw
Text Label 4250 5200 2    50   ~ 0
DIR_raw
Text Label 4250 5650 2    50   ~ 0
Step_Raw
Text Label 4250 6100 2    50   ~ 0
DIAG1_SWp_OUT
Text Label 4250 6550 2    50   ~ 0
DIAG0_SWn_OUT
Text Label 4250 6950 2    50   ~ 0
DRV_ENN
$Comp
L power:VBUS #PWR0142
U 1 1
P 4550 1600
F 0 "#PWR0142" H 4550 1450 50  0001 C CNN
F 1 "VBUS" V 4550 1850 50  0000 C CNN
F 2 "" H 4550 1600 50  0001 C CNN
F 3 "" H 4550 1600 50  0001 C CNN
	1    4550 1600
	1    0    0    -1  
$EndComp
$Comp
L TMC51604Axis-rescue:C-Device C2
U 1 1
P 4150 1500
F 0 "C2" H 4265 1546 50  0000 L CNN
F 1 "100n" H 4265 1455 50  0000 L CNN
F 2 "Capacitor_SMD:C_0603_1608Metric" H 4188 1350 50  0001 C CNN
F 3 "~" H 4150 1500 50  0001 C CNN
	1    4150 1500
	-1   0    0    1   
$EndComp
$Comp
L TMC51604Axis-rescue:GND-power #PWR?
U 1 1
P 4650 3000
AR Path="/604EB76D" Ref="#PWR?"  Part="1" 
AR Path="/5ED3D12E/604EB76D" Ref="#PWR0143"  Part="1" 
F 0 "#PWR0143" H 4650 2750 50  0001 C CNN
F 1 "GND" H 4655 2827 50  0000 C CNN
F 2 "" H 4650 3000 50  0001 C CNN
F 3 "" H 4650 3000 50  0001 C CNN
	1    4650 3000
	1    0    0    -1  
$EndComp
Wire Wire Line
	4550 1700 4550 1600
$Comp
L power:VBUS #PWR0144
U 1 1
P 4150 1350
F 0 "#PWR0144" H 4150 1200 50  0001 C CNN
F 1 "VBUS" V 4150 1600 50  0000 C CNN
F 2 "" H 4150 1350 50  0001 C CNN
F 3 "" H 4150 1350 50  0001 C CNN
	1    4150 1350
	1    0    0    -1  
$EndComp
$Comp
L TMC51604Axis-rescue:GND-power #PWR?
U 1 1
P 4150 1650
AR Path="/604F38AC" Ref="#PWR?"  Part="1" 
AR Path="/5ED3D12E/604F38AC" Ref="#PWR0145"  Part="1" 
F 0 "#PWR0145" H 4150 1400 50  0001 C CNN
F 1 "GND" H 4155 1477 50  0000 C CNN
F 2 "" H 4150 1650 50  0001 C CNN
F 3 "" H 4150 1650 50  0001 C CNN
	1    4150 1650
	1    0    0    -1  
$EndComp
$Comp
L TMC51604Axis-rescue:+3.3V-Peters #PWR?
U 1 1
P 4750 1700
AR Path="/604F3D41" Ref="#PWR?"  Part="1" 
AR Path="/5ED3D12E/604F3D41" Ref="#PWR0146"  Part="1" 
F 0 "#PWR0146" H 4750 1550 50  0001 C CNN
F 1 "+3.3V" H 4765 1873 50  0000 C CNN
F 2 "" H 4750 1700 50  0001 C CNN
F 3 "" H 4750 1700 50  0001 C CNN
	1    4750 1700
	1    0    0    -1  
$EndComp
$Comp
L Device:R R41
U 1 1
P 5100 3150
F 0 "R41" H 5170 3196 50  0000 L CNN
F 1 "R" H 5170 3105 50  0000 L CNN
F 2 "peters:C_0805_peter" V 5030 3150 50  0001 C CNN
F 3 "~" H 5100 3150 50  0001 C CNN
	1    5100 3150
	1    0    0    -1  
$EndComp
$Comp
L TMC51604Axis-rescue:GND-power #PWR?
U 1 1
P 5100 3350
AR Path="/604F6153" Ref="#PWR?"  Part="1" 
AR Path="/5ED3D12E/604F6153" Ref="#PWR0147"  Part="1" 
F 0 "#PWR0147" H 5100 3100 50  0001 C CNN
F 1 "GND" H 5105 3177 50  0000 C CNN
F 2 "" H 5100 3350 50  0001 C CNN
F 3 "" H 5100 3350 50  0001 C CNN
	1    5100 3350
	1    0    0    -1  
$EndComp
Wire Wire Line
	5100 3350 5100 3300
Wire Wire Line
	5100 2800 5050 2800
Wire Wire Line
	5100 3000 5100 2800
Wire Wire Line
	5050 2000 5400 2000
Wire Wire Line
	5050 2100 5400 2100
Wire Wire Line
	5050 2200 5400 2200
Wire Wire Line
	5050 2300 5400 2300
Wire Wire Line
	5050 2400 5400 2400
Wire Wire Line
	5050 2500 5400 2500
Wire Wire Line
	5050 2600 5400 2600
Wire Wire Line
	5050 2700 5400 2700
Text Label 5200 2700 2    50   ~ 0
SCK
Text Label 5050 2500 0    50   ~ 0
SDI
Text Label 5200 2400 2    50   ~ 0
CSN
Text Label 5050 2200 0    50   ~ 0
STEP
Text Label 5050 2100 0    50   ~ 0
DIAG0_SWn
Text Label 5050 2000 0    50   ~ 0
DIAG1_SWp
Entry Wire Line
	3700 3200 3800 3300
Text Label 5200 2600 2    50   ~ 0
SDO
$Comp
L dk_Logic-Translators-Level-Shifters:TXB0108PWR U7
U 1 1
P 4650 2300
F 0 "U7" H 4300 3000 60  0000 C CNN
F 1 "TXB0108PWR" H 4100 2900 60  0000 C CNN
F 2 "digikey-footprints:TSSOP-20_W4.4mm" H 4850 2500 60  0001 L CNN
F 3 "http://www.ti.com/lit/ds/symlink/txb0108.pdf" H 4850 2600 60  0001 L CNN
F 4 "296-21527-1-ND" H 4850 2700 60  0001 L CNN "Digi-Key_PN"
F 5 "TXB0108PWR" H 4850 2800 60  0001 L CNN "MPN"
F 6 "Integrated Circuits (ICs)" H 4850 2900 60  0001 L CNN "Category"
F 7 "Logic - Translators, Level Shifters" H 4850 3000 60  0001 L CNN "Family"
F 8 "http://www.ti.com/lit/ds/symlink/txb0108.pdf" H 4850 3100 60  0001 L CNN "DK_Datasheet_Link"
F 9 "/product-detail/en/texas-instruments/TXB0108PWR/296-21527-1-ND/1305700" H 4850 3200 60  0001 L CNN "DK_Detail_Page"
F 10 "IC TRNSLTR BIDIRECTIONAL 20TSSOP" H 4850 3300 60  0001 L CNN "Description"
F 11 "Texas Instruments" H 4850 3400 60  0001 L CNN "Manufacturer"
F 12 "Active" H 4850 3500 60  0001 L CNN "Status"
	1    4650 2300
	-1   0    0    -1  
$EndComp
$Comp
L power:VBUS #PWR0114
U 1 1
P 1500 900
F 0 "#PWR0114" H 1500 750 50  0001 C CNN
F 1 "VBUS" V 1500 1150 50  0000 C CNN
F 2 "" H 1500 900 50  0001 C CNN
F 3 "" H 1500 900 50  0001 C CNN
	1    1500 900 
	0    1    1    0   
$EndComp
$Comp
L TMC51604Axis-rescue:RJ45_Shielded-Connector J3
U 1 1
P 1100 1300
F 0 "J3" H 1157 1967 50  0000 C CNN
F 1 "RJ45_STEP_DIR" H 1157 1876 50  0000 C CNN
F 2 "peters:360s-1812-11001(RJ45)" V 1100 1325 50  0001 C CNN
F 3 "~" V 1100 1325 50  0001 C CNN
	1    1100 1300
	1    0    0    -1  
$EndComp
Wire Wire Line
	1800 1000 1500 1000
Wire Wire Line
	1800 1200 1500 1200
Wire Wire Line
	1500 1400 1800 1400
Wire Wire Line
	1800 3550 1550 3550
Wire Wire Line
	1800 3350 1550 3350
Wire Wire Line
	1800 3150 1550 3150
Wire Wire Line
	1800 2950 1550 2950
Wire Wire Line
	1800 1500 1500 1500
Wire Wire Line
	1800 1600 1500 1600
Text Label 4150 3300 2    50   ~ 0
DRV_ENN
Wire Wire Line
	3800 3300 4200 3300
Wire Wire Line
	7700 2000 8550 2000
Wire Wire Line
	10200 1450 10250 1450
Wire Wire Line
	10200 2100 10250 2100
Wire Wire Line
	10200 2800 10250 2800
Wire Wire Line
	1100 1900 1100 1800
Wire Wire Line
	7700 2100 7950 2100
Wire Wire Line
	7950 2100 7950 2650
Wire Wire Line
	7700 1900 7950 1900
Wire Wire Line
	7950 1350 7950 1900
Text Notes 2700 2950 0    50   ~ 0
SPI:\nCSN:  ORG/WHT\nSDI:   GRN/WHT\nSDO:  BLU/WHT\nSCK:  BRN/WHT
Text Notes 2700 2400 0    50   ~ 0
Step/Dir conn:\nDiag0:          ORG/WHT\nDiag1:          ORG\nDRVEna:        GRN/WHT\nStep:           BLU/WHT\nDir:             BRN/WHT\nVBUS:          BRN
$Comp
L TMC51604Axis-rescue:C-Device C5
U 1 1
P 5650 1400
F 0 "C5" H 5765 1446 50  0000 L CNN
F 1 "100n" H 5765 1355 50  0000 L CNN
F 2 "Capacitor_SMD:C_0603_1608Metric" H 5688 1250 50  0001 C CNN
F 3 "~" H 5650 1400 50  0001 C CNN
	1    5650 1400
	-1   0    0    1   
$EndComp
$Comp
L TMC51604Axis-rescue:+3.3V-Peters #PWR?
U 1 1
P 5650 1250
AR Path="/602B6787" Ref="#PWR?"  Part="1" 
AR Path="/5ED3D12E/602B6787" Ref="#PWR0110"  Part="1" 
F 0 "#PWR0110" H 5650 1100 50  0001 C CNN
F 1 "+3.3V" H 5665 1423 50  0000 C CNN
F 2 "" H 5650 1250 50  0001 C CNN
F 3 "" H 5650 1250 50  0001 C CNN
	1    5650 1250
	1    0    0    -1  
$EndComp
$Comp
L TMC51604Axis-rescue:GND-power #PWR?
U 1 1
P 5650 1550
AR Path="/602B6C6F" Ref="#PWR?"  Part="1" 
AR Path="/5ED3D12E/602B6C6F" Ref="#PWR0125"  Part="1" 
F 0 "#PWR0125" H 5650 1300 50  0001 C CNN
F 1 "GND" H 5655 1377 50  0000 C CNN
F 2 "" H 5650 1550 50  0001 C CNN
F 3 "" H 5650 1550 50  0001 C CNN
	1    5650 1550
	1    0    0    -1  
$EndComp
$Comp
L TMC51604Axis-rescue:74LVC125-74xx U?
U 3 1
P 8850 2650
AR Path="/5ED5E681" Ref="U?"  Part="3" 
AR Path="/5ED3D12E/5ED5E681" Ref="U5"  Part="3" 
F 0 "U5" H 8800 2650 50  0000 C CNN
F 1 "74LVC125" H 8850 2876 50  0001 C CNN
F 2 "Package_SO:SO-14_5.3x10.2mm_P1.27mm" H 8850 2650 50  0001 C CNN
F 3 "http://www.ti.com/lit/gpn/sn74LVC125" H 8850 2650 50  0001 C CNN
	3    8850 2650
	1    0    0    -1  
$EndComp
$Comp
L TMC51604Axis-rescue:74LVC125-74xx U?
U 1 1
P 8850 2000
AR Path="/5ED5E67B" Ref="U?"  Part="2" 
AR Path="/5ED3D12E/5ED5E67B" Ref="U5"  Part="1" 
F 0 "U5" H 8800 2000 50  0000 C CNN
F 1 "74LVC125" H 8850 2226 50  0001 C CNN
F 2 "Package_SO:SO-14_5.3x10.2mm_P1.27mm" H 8850 2000 50  0001 C CNN
F 3 "http://www.ti.com/lit/gpn/sn74LVC125" H 8850 2000 50  0001 C CNN
	1    8850 2000
	1    0    0    -1  
$EndComp
Wire Bus Line
	3700 1900 3700 7100
Wire Bus Line
	2300 1100 2300 7100
$Comp
L TMC51604Axis-rescue:74LVC125-74xx U?
U 2 1
P 8850 1350
AR Path="/5ED5E675" Ref="U?"  Part="1" 
AR Path="/5ED3D12E/5ED5E675" Ref="U5"  Part="2" 
F 0 "U5" V 8800 1350 50  0000 C CNN
F 1 "74LVC125" H 8850 1576 50  0000 C CNN
F 2 "Package_SO:SO-14_5.3x10.2mm_P1.27mm" H 8850 1350 50  0001 C CNN
F 3 "http://www.ti.com/lit/gpn/sn74LVC125" H 8850 1350 50  0001 C CNN
	2    8850 1350
	1    0    0    -1  
$EndComp
$EndSCHEMATC
